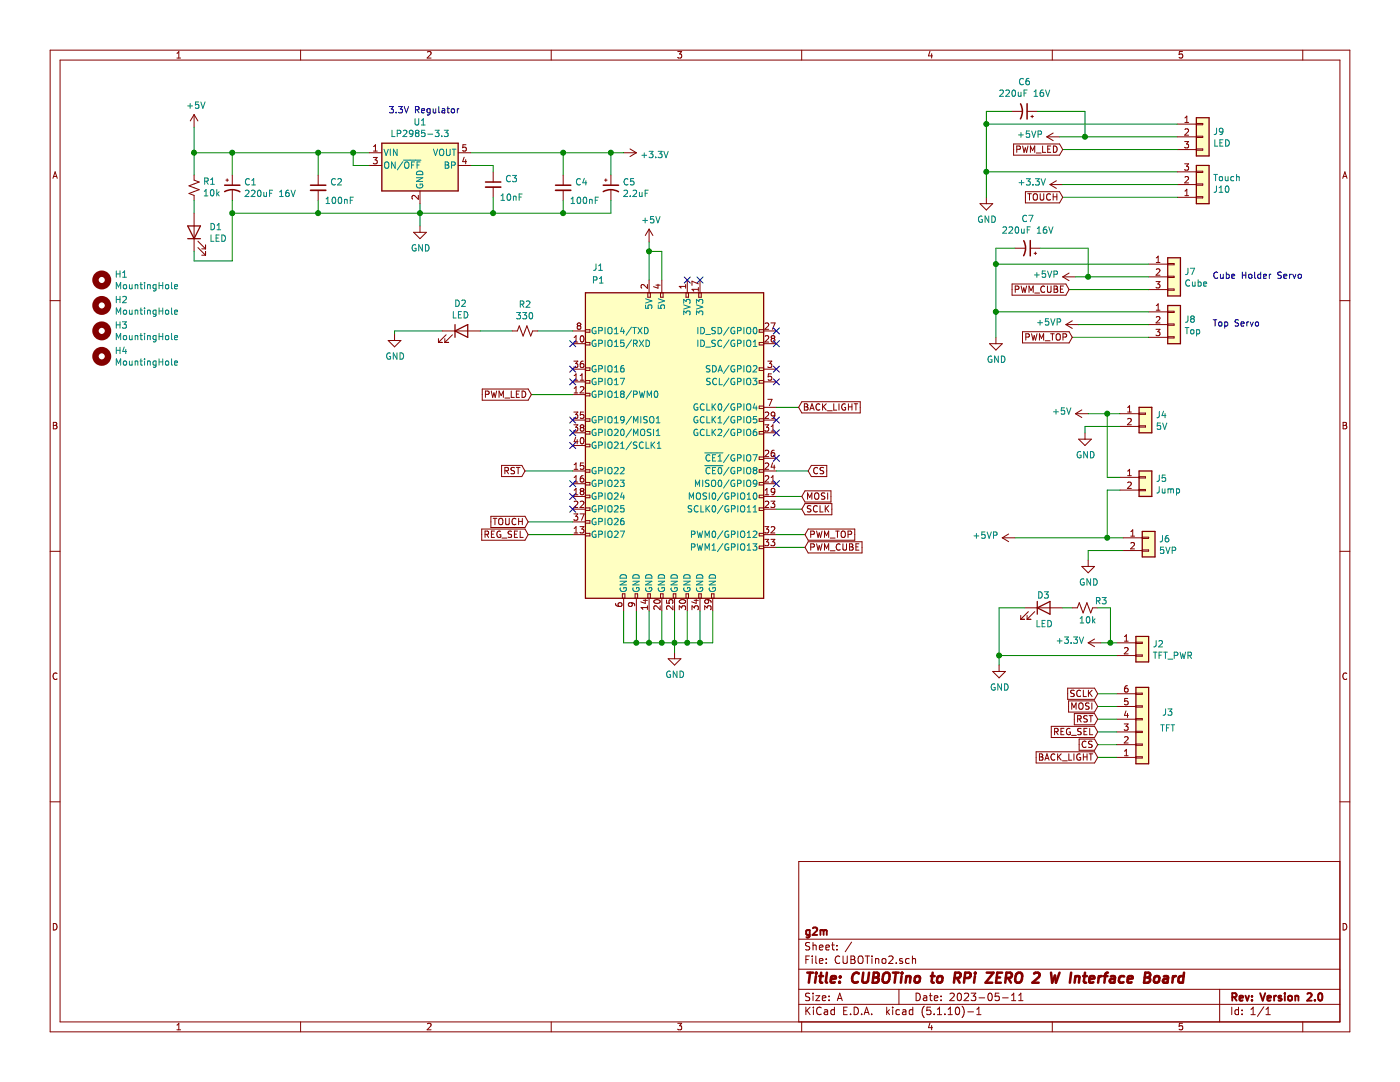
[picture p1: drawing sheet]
EESchema Schematic File Version 4
EELAYER 30 0
EELAYER END
$Descr A 11000 8500
encoding utf-8
Sheet 1 1
Title "CUBOTino to RPi ZERO 2 W Interface Board"
Date "2023-05-11"
Rev "Version 2.0"
Comp "g2m"
Comment1 ""
Comment2 ""
Comment3 ""
Comment4 ""
$EndDescr
$Comp
L Connector:Raspberry_Pi_2_3 J1
U 1 1
P 5300 3500
F 0 "J1" H 4700 4900 50  0000 C CNN
F 1 "P1" H 4700 4800 50  0000 C CNN
F 2 "Connector_PinSocket_2.54mm:PinSocket_2x20_P2.54mm_Vertical" H 5300 3500 50  0001 C CNN
F 3 "https://www.raspberrypi.org/documentation/hardware/raspberrypi/schematics/rpi_SCH_3bplus_1p0_reduced.pdf" H 5300 3500 50  0001 C CNN
	1    5300 3500
	1    0    0    -1  
$EndComp
$Comp
L Connector_Generic:Conn_01x02 J5
U 1 1
P 9000 3750
F 0 "J5" H 9080 3742 50  0000 L CNN
F 1 "Jump" H 9080 3651 50  0000 L CNN
F 2 "Connector_PinHeader_2.54mm:PinHeader_1x02_P2.54mm_Vertical" H 9000 3750 50  0001 C CNN
F 3 "~" H 9000 3750 50  0001 C CNN
	1    9000 3750
	1    0    0    -1  
$EndComp
Text GLabel 8400 2275 0    50   Input ~ 0
PWM_CUBE
Text GLabel 8425 2650 0    50   Input ~ 0
PWM_TOP
$Comp
L power:GND #PWR08
U 1 1
P 7825 2650
F 0 "#PWR08" H 7825 2400 50  0001 C CNN
F 1 "GND" H 7830 2477 50  0000 C CNN
F 2 "" H 7825 2650 50  0001 C CNN
F 3 "" H 7825 2650 50  0001 C CNN
	1    7825 2650
	1    0    0    -1  
$EndComp
Wire Wire Line
	8450 2175 8550 2175
Text Notes 9525 2200 0    50   ~ 0
Cube Holder Servo
Text Notes 9525 2575 0    50   ~ 0
Top Servo
Text GLabel 8350 1175 0    50   Input ~ 0
PWM_LED
Text GLabel 8350 1550 0    50   Input ~ 0
TOUCH
Wire Wire Line
	8325 1075 8525 1075
$Comp
L power:GND #PWR07
U 1 1
P 7750 1550
F 0 "#PWR07" H 7750 1300 50  0001 C CNN
F 1 "GND" H 7755 1377 50  0000 C CNN
F 2 "" H 7750 1550 50  0001 C CNN
F 3 "" H 7750 1550 50  0001 C CNN
	1    7750 1550
	1    0    0    -1  
$EndComp
$Comp
L power:+3.3V #PWR012
U 1 1
P 8350 1450
F 0 "#PWR012" H 8350 1300 50  0001 C CNN
F 1 "+3.3V" V 8365 1578 50  0000 L CNN
F 2 "" H 8350 1450 50  0001 C CNN
F 3 "" H 8350 1450 50  0001 C CNN
	1    8350 1450
	0    -1   -1   0   
$EndComp
$Comp
L power:GND #PWR09
U 1 1
P 7850 5225
F 0 "#PWR09" H 7850 4975 50  0001 C CNN
F 1 "GND" H 7855 5052 50  0000 C CNN
F 2 "" H 7850 5225 50  0001 C CNN
F 3 "" H 7850 5225 50  0001 C CNN
	1    7850 5225
	1    0    0    -1  
$EndComp
$Comp
L power:+3.3V #PWR018
U 1 1
P 8650 5050
F 0 "#PWR018" H 8650 4900 50  0001 C CNN
F 1 "+3.3V" V 8665 5178 50  0000 L CNN
F 2 "" H 8650 5050 50  0001 C CNN
F 3 "" H 8650 5050 50  0001 C CNN
	1    8650 5050
	0    -1   -1   0   
$EndComp
Text GLabel 8625 5450 0    50   Input ~ 0
SCLK
Text GLabel 6300 4000 2    50   Input ~ 0
SCLK
Wire Wire Line
	6100 4000 6300 4000
Wire Wire Line
	8625 5450 8775 5450
Text GLabel 6300 3900 2    50   Input ~ 0
MOSI
Wire Wire Line
	6100 3900 6300 3900
Text GLabel 8625 5550 0    50   Input ~ 0
MOSI
Text GLabel 8625 5650 0    50   Input ~ 0
RST
Text GLabel 8625 5750 0    50   Input ~ 0
REG_SEL
Text GLabel 8625 5850 0    50   Input ~ 0
CS
Text GLabel 8625 5950 0    50   Input ~ 0
BACK_LIGHT
Wire Wire Line
	8625 5550 8775 5550
Wire Wire Line
	8625 5650 8775 5650
Wire Wire Line
	8625 5750 8775 5750
Wire Wire Line
	8625 5850 8775 5850
Wire Wire Line
	8625 5950 8775 5950
Text GLabel 6275 3200 2    50   Input ~ 0
BACK_LIGHT
Wire Wire Line
	6100 3200 6275 3200
Text GLabel 6350 3700 2    50   Input ~ 0
CS
Text GLabel 4150 4200 0    50   Input ~ 0
REG_SEL
Text GLabel 4125 3700 0    50   Input ~ 0
RST
Wire Wire Line
	4125 3700 4500 3700
Wire Wire Line
	4150 4200 4500 4200
Wire Wire Line
	6100 3700 6350 3700
Text GLabel 6325 4300 2    50   Input ~ 0
PWM_CUBE
Text GLabel 6325 4200 2    50   Input ~ 0
PWM_TOP
Text GLabel 4175 3100 0    50   Input ~ 0
PWM_LED
Wire Wire Line
	4175 3100 4500 3100
$Comp
L Device:LED D2
U 1 1
P 3625 2600
F 0 "D2" H 3618 2817 50  0000 C CNN
F 1 "LED" H 3618 2726 50  0000 C CNN
F 2 "LED_SMD:LED_1206_3216Metric_Pad1.42x1.75mm_HandSolder" H 3625 2600 50  0001 C CNN
F 3 "~" H 3625 2600 50  0001 C CNN
	1    3625 2600
	1    0    0    -1  
$EndComp
$Comp
L Device:R_Small_US R2
U 1 1
P 4125 2600
F 0 "R2" V 4330 2600 50  0000 C CNN
F 1 "330" V 4239 2600 50  0000 C CNN
F 2 "Resistor_SMD:R_0805_2012Metric_Pad1.20x1.40mm_HandSolder" H 4125 2600 50  0001 C CNN
F 3 "~" H 4125 2600 50  0001 C CNN
	1    4125 2600
	0    -1   -1   0   
$EndComp
Wire Wire Line
	4500 2600 4225 2600
Wire Wire Line
	4025 2600 3775 2600
$Comp
L power:GND #PWR02
U 1 1
P 3100 2625
F 0 "#PWR02" H 3100 2375 50  0001 C CNN
F 1 "GND" H 3105 2452 50  0000 C CNN
F 2 "" H 3100 2625 50  0001 C CNN
F 3 "" H 3100 2625 50  0001 C CNN
	1    3100 2625
	1    0    0    -1  
$EndComp
Wire Wire Line
	3475 2600 3100 2600
Wire Wire Line
	3100 2600 3100 2625
$Comp
L power:GND #PWR06
U 1 1
P 5300 5125
F 0 "#PWR06" H 5300 4875 50  0001 C CNN
F 1 "GND" H 5305 4952 50  0000 C CNN
F 2 "" H 5300 5125 50  0001 C CNN
F 3 "" H 5300 5125 50  0001 C CNN
	1    5300 5125
	1    0    0    -1  
$EndComp
Wire Wire Line
	5300 4800 5300 5050
Wire Wire Line
	4900 4800 4900 5050
Wire Wire Line
	4900 5050 5000 5050
Connection ~ 5300 5050
Wire Wire Line
	5300 5050 5300 5125
$Comp
L power:+5V #PWR05
U 1 1
P 5100 1900
F 0 "#PWR05" H 5100 1750 50  0001 C CNN
F 1 "+5V" H 5115 2073 50  0000 C CNN
F 2 "" H 5100 1900 50  0001 C CNN
F 3 "" H 5100 1900 50  0001 C CNN
	1    5100 1900
	1    0    0    -1  
$EndComp
Wire Wire Line
	5100 2200 5100 1975
Wire Wire Line
	5200 2200 5200 1975
Wire Wire Line
	5200 1975 5100 1975
Connection ~ 5100 1975
Wire Wire Line
	5100 1975 5100 1900
$Comp
L power:+5V #PWR01
U 1 1
P 1525 1000
F 0 "#PWR01" H 1525 850 50  0001 C CNN
F 1 "+5V" H 1540 1173 50  0000 C CNN
F 2 "" H 1525 1000 50  0001 C CNN
F 3 "" H 1525 1000 50  0001 C CNN
	1    1525 1000
	1    0    0    -1  
$EndComp
$Comp
L power:+3.3V #PWR04
U 1 1
P 4900 1200
F 0 "#PWR04" H 4900 1050 50  0001 C CNN
F 1 "+3.3V" V 4915 1328 50  0000 L CNN
F 2 "" H 4900 1200 50  0001 C CNN
F 3 "" H 4900 1200 50  0001 C CNN
	1    4900 1200
	0    1    1    0   
$EndComp
$Comp
L power:GND #PWR03
U 1 1
P 3300 1775
F 0 "#PWR03" H 3300 1525 50  0001 C CNN
F 1 "GND" H 3305 1602 50  0000 C CNN
F 2 "" H 3300 1775 50  0001 C CNN
F 3 "" H 3300 1775 50  0001 C CNN
	1    3300 1775
	1    0    0    -1  
$EndComp
Text Notes 3050 900  0    50   ~ 0
3.3V Regulator
$Comp
L Device:CP1_Small C1
U 1 1
P 1825 1475
F 0 "C1" H 1916 1521 50  0000 L CNN
F 1 "220uF 16V" H 1916 1430 50  0000 L CNN
F 2 "Capacitor_THT:C_Radial_D5.0mm_H7.0mm_P2.00mm" H 1825 1475 50  0001 C CNN
F 3 "~" H 1825 1475 50  0001 C CNN
	1    1825 1475
	1    0    0    -1  
$EndComp
$Comp
L Device:CP1_Small C6
U 1 1
P 8050 875
F 0 "C6" V 8278 875 50  0000 C CNN
F 1 "220uF 16V" V 8187 875 50  0000 C CNN
F 2 "Capacitor_THT:C_Radial_D5.0mm_H7.0mm_P2.00mm" H 8050 875 50  0001 C CNN
F 3 "~" H 8050 875 50  0001 C CNN
	1    8050 875 
	0    1    -1   0   
$EndComp
$Comp
L Device:CP1_Small C7
U 1 1
P 8075 1950
F 0 "C7" V 8303 1950 50  0000 C CNN
F 1 "220uF 16V" V 8212 1950 50  0000 C CNN
F 2 "Capacitor_THT:C_Radial_D5.0mm_H7.0mm_P2.00mm" H 8075 1950 50  0001 C CNN
F 3 "~" H 8075 1950 50  0001 C CNN
	1    8075 1950
	0    1    -1   0   
$EndComp
Wire Wire Line
	8175 1950 8550 1950
Wire Wire Line
	8550 1950 8550 2175
Connection ~ 8550 2175
Wire Wire Line
	7975 1950 7825 1950
Wire Wire Line
	7825 1950 7825 2075
Connection ~ 7825 2075
Wire Wire Line
	7950 875  7750 875 
Wire Wire Line
	7750 875  7750 975 
Connection ~ 7750 975 
Wire Wire Line
	8150 875  8525 875 
Wire Wire Line
	8525 875  8525 1075
Connection ~ 8525 1075
$Comp
L power:+5V #PWR016
U 1 1
P 8550 3250
F 0 "#PWR016" H 8550 3100 50  0001 C CNN
F 1 "+5V" V 8565 3378 50  0000 L CNN
F 2 "" H 8550 3250 50  0001 C CNN
F 3 "" H 8550 3250 50  0001 C CNN
	1    8550 3250
	0    -1   -1   0   
$EndComp
$Comp
L power:GND #PWR015
U 1 1
P 8525 3400
F 0 "#PWR015" H 8525 3150 50  0001 C CNN
F 1 "GND" H 8530 3227 50  0000 C CNN
F 2 "" H 8525 3400 50  0001 C CNN
F 3 "" H 8525 3400 50  0001 C CNN
	1    8525 3400
	1    0    0    -1  
$EndComp
Wire Wire Line
	8800 3350 8525 3350
Wire Wire Line
	8525 3350 8525 3400
Wire Wire Line
	8800 3250 8700 3250
$Comp
L power:GND #PWR017
U 1 1
P 8550 4400
F 0 "#PWR017" H 8550 4150 50  0001 C CNN
F 1 "GND" H 8555 4227 50  0000 C CNN
F 2 "" H 8550 4400 50  0001 C CNN
F 3 "" H 8550 4400 50  0001 C CNN
	1    8550 4400
	1    0    0    -1  
$EndComp
Wire Wire Line
	8825 4325 8550 4325
Wire Wire Line
	8550 4325 8550 4400
$Comp
L power:+5VP #PWR010
U 1 1
P 7975 4225
F 0 "#PWR010" H 7975 4075 50  0001 C CNN
F 1 "+5VP" V 7990 4353 50  0000 L CNN
F 2 "" H 7975 4225 50  0001 C CNN
F 3 "" H 7975 4225 50  0001 C CNN
	1    7975 4225
	0    -1   -1   0   
$EndComp
$Comp
L power:+5VP #PWR011
U 1 1
P 8325 1075
F 0 "#PWR011" H 8325 925 50  0001 C CNN
F 1 "+5VP" V 8340 1203 50  0000 L CNN
F 2 "" H 8325 1075 50  0001 C CNN
F 3 "" H 8325 1075 50  0001 C CNN
	1    8325 1075
	0    -1   -1   0   
$EndComp
$Comp
L power:+5VP #PWR013
U 1 1
P 8450 2175
F 0 "#PWR013" H 8450 2025 50  0001 C CNN
F 1 "+5VP" V 8465 2303 50  0000 L CNN
F 2 "" H 8450 2175 50  0001 C CNN
F 3 "" H 8450 2175 50  0001 C CNN
	1    8450 2175
	0    -1   -1   0   
$EndComp
$Comp
L power:+5VP #PWR014
U 1 1
P 8475 2550
F 0 "#PWR014" H 8475 2400 50  0001 C CNN
F 1 "+5VP" V 8490 2678 50  0000 L CNN
F 2 "" H 8475 2550 50  0001 C CNN
F 3 "" H 8475 2550 50  0001 C CNN
	1    8475 2550
	0    -1   -1   0   
$EndComp
NoConn ~ 6100 2600
NoConn ~ 6100 2700
NoConn ~ 6100 2900
NoConn ~ 6100 3000
NoConn ~ 6100 3300
NoConn ~ 6100 3400
NoConn ~ 6100 3600
NoConn ~ 6100 3800
Wire Wire Line
	6100 4200 6325 4200
Wire Wire Line
	6100 4300 6325 4300
NoConn ~ 5500 2200
NoConn ~ 5400 2200
NoConn ~ 4500 2700
NoConn ~ 4500 2900
NoConn ~ 4500 3000
NoConn ~ 4500 3300
NoConn ~ 4500 3400
NoConn ~ 4500 3500
NoConn ~ 4500 3800
NoConn ~ 4500 3900
NoConn ~ 4500 4000
Text GLabel 4150 4100 0    50   Input ~ 0
TOUCH
Wire Wire Line
	4150 4100 4500 4100
$Comp
L Device:CP1_Small C5
U 1 1
P 4800 1475
F 0 "C5" H 4891 1521 50  0000 L CNN
F 1 "2.2uF" H 4891 1430 50  0000 L CNN
F 2 "Capacitor_SMD:C_1206_3216Metric_Pad1.33x1.80mm_HandSolder" H 4800 1475 50  0001 C CNN
F 3 "~" H 4800 1475 50  0001 C CNN
	1    4800 1475
	1    0    0    -1  
$EndComp
$Comp
L Device:C_Small C4
U 1 1
P 4425 1475
F 0 "C4" H 4517 1521 50  0000 L CNN
F 1 "100nF" H 4475 1375 50  0000 L CNN
F 2 "Capacitor_SMD:C_0805_2012Metric_Pad1.18x1.45mm_HandSolder" H 4425 1475 50  0001 C CNN
F 3 "~" H 4425 1475 50  0001 C CNN
	1    4425 1475
	1    0    0    -1  
$EndComp
$Comp
L Device:C_Small C2
U 1 1
P 2500 1475
F 0 "C2" H 2592 1521 50  0000 L CNN
F 1 "100nF" H 2550 1375 50  0000 L CNN
F 2 "Capacitor_SMD:C_0805_2012Metric_Pad1.18x1.45mm_HandSolder" H 2500 1475 50  0001 C CNN
F 3 "~" H 2500 1475 50  0001 C CNN
	1    2500 1475
	1    0    0    -1  
$EndComp
Wire Wire Line
	1825 1575 1825 1675
Wire Wire Line
	1825 1675 2500 1675
Wire Wire Line
	2500 1575 2500 1675
Connection ~ 2500 1675
Wire Wire Line
	4800 1575 4800 1675
Wire Wire Line
	4800 1675 4425 1675
Wire Wire Line
	4425 1575 4425 1675
Connection ~ 4425 1675
$Comp
L Connector_Generic:Conn_01x02 J4
U 1 1
P 9000 3250
F 0 "J4" H 9080 3242 50  0000 L CNN
F 1 "5V" H 9080 3151 50  0000 L CNN
F 2 "Connector_JST:JST_XH_B2B-XH-A_1x02_P2.50mm_Vertical" H 9000 3250 50  0001 C CNN
F 3 "~" H 9000 3250 50  0001 C CNN
	1    9000 3250
	1    0    0    -1  
$EndComp
$Comp
L Connector_Generic:Conn_01x02 J6
U 1 1
P 9025 4225
F 0 "J6" H 9105 4217 50  0000 L CNN
F 1 "5VP" H 9105 4126 50  0000 L CNN
F 2 "Connector_JST:JST_XH_B2B-XH-A_1x02_P2.50mm_Vertical" H 9025 4225 50  0001 C CNN
F 3 "~" H 9025 4225 50  0001 C CNN
	1    9025 4225
	1    0    0    -1  
$EndComp
Wire Wire Line
	8800 3750 8700 3750
Wire Wire Line
	8700 3750 8700 3250
Connection ~ 8700 3250
Wire Wire Line
	8700 3250 8550 3250
Wire Wire Line
	8825 4225 8700 4225
Wire Wire Line
	8700 4225 8700 3850
Wire Wire Line
	8700 3850 8800 3850
Connection ~ 8700 4225
$Comp
L Mechanical:MountingHole H1
U 1 1
P 800 2200
F 0 "H1" H 900 2246 50  0000 L CNN
F 1 "MountingHole" H 900 2155 50  0000 L CNN
F 2 "MountingHole:MountingHole_2.7mm" H 800 2200 50  0001 C CNN
F 3 "~" H 800 2200 50  0001 C CNN
	1    800  2200
	1    0    0    -1  
$EndComp
$Comp
L Mechanical:MountingHole H2
U 1 1
P 800 2400
F 0 "H2" H 900 2446 50  0000 L CNN
F 1 "MountingHole" H 900 2355 50  0000 L CNN
F 2 "MountingHole:MountingHole_2.7mm" H 800 2400 50  0001 C CNN
F 3 "~" H 800 2400 50  0001 C CNN
	1    800  2400
	1    0    0    -1  
$EndComp
$Comp
L Mechanical:MountingHole H3
U 1 1
P 800 2600
F 0 "H3" H 900 2646 50  0000 L CNN
F 1 "MountingHole" H 900 2555 50  0000 L CNN
F 2 "MountingHole:MountingHole_2.7mm" H 800 2600 50  0001 C CNN
F 3 "~" H 800 2600 50  0001 C CNN
	1    800  2600
	1    0    0    -1  
$EndComp
$Comp
L Mechanical:MountingHole H4
U 1 1
P 800 2800
F 0 "H4" H 900 2846 50  0000 L CNN
F 1 "MountingHole" H 900 2755 50  0000 L CNN
F 2 "MountingHole:MountingHole_2.7mm" H 800 2800 50  0001 C CNN
F 3 "~" H 800 2800 50  0001 C CNN
	1    800  2800
	1    0    0    -1  
$EndComp
Wire Wire Line
	5600 4800 5600 5050
Wire Wire Line
	5600 5050 5500 5050
Wire Wire Line
	5000 4800 5000 5050
Connection ~ 5000 5050
Wire Wire Line
	5000 5050 5100 5050
$Comp
L Device:LED D1
U 1 1
P 1525 1825
F 0 "D1" V 1564 1707 50  0000 R CNN
F 1 "LED" V 1473 1707 50  0000 R CNN
F 2 "LED_SMD:LED_0805_2012Metric_Pad1.15x1.40mm_HandSolder" H 1525 1825 50  0001 C CNN
F 3 "~" H 1525 1825 50  0001 C CNN
	1    1525 1825
	0    -1   -1   0   
$EndComp
$Comp
L Device:LED D3
U 1 1
P 8200 4775
F 0 "D3" H 8250 4875 50  0000 R CNN
F 1 "LED" H 8275 4650 50  0000 R CNN
F 2 "LED_SMD:LED_0805_2012Metric_Pad1.15x1.40mm_HandSolder" H 8200 4775 50  0001 C CNN
F 3 "~" H 8200 4775 50  0001 C CNN
	1    8200 4775
	1    0    0    -1  
$EndComp
$Comp
L Device:R_Small_US R1
U 1 1
P 1525 1475
F 0 "R1" H 1457 1429 50  0000 R CNN
F 1 "10k" H 1457 1520 50  0000 R CNN
F 2 "Resistor_SMD:R_0805_2012Metric_Pad1.20x1.40mm_HandSolder" H 1525 1475 50  0001 C CNN
F 3 "~" H 1525 1475 50  0001 C CNN
	1    1525 1475
	-1   0    0    1   
$EndComp
Wire Wire Line
	1525 1575 1525 1675
$Comp
L Device:R_Small_US R3
U 1 1
P 8525 4775
F 0 "R3" V 8575 4700 50  0000 R CNN
F 1 "10k" V 8425 4825 50  0000 R CNN
F 2 "Resistor_SMD:R_0805_2012Metric_Pad1.20x1.40mm_HandSolder" H 8525 4775 50  0001 C CNN
F 3 "~" H 8525 4775 50  0001 C CNN
	1    8525 4775
	0    -1   -1   0   
$EndComp
Wire Wire Line
	1525 1975 1525 2050
Wire Wire Line
	1525 2050 1825 2050
Wire Wire Line
	1825 2050 1825 1675
Connection ~ 1825 1675
$Comp
L Regulator_Linear:LP2985-3.3 U1
U 1 1
P 3300 1300
F 0 "U1" H 3300 1642 50  0000 C CNN
F 1 "LP2985-3.3" H 3300 1551 50  0000 C CNN
F 2 "Package_TO_SOT_SMD:SOT-23-5" H 3300 1625 50  0001 C CNN
F 3 "http://www.ti.com/lit/ds/symlink/lp2985.pdf" H 3300 1300 50  0001 C CNN
	1    3300 1300
	1    0    0    -1  
$EndComp
Wire Wire Line
	3300 1600 3300 1675
Wire Wire Line
	2500 1675 3300 1675
Connection ~ 3300 1675
Wire Wire Line
	3300 1675 3300 1775
Wire Wire Line
	2775 1200 2775 1300
Wire Wire Line
	2775 1300 2900 1300
Connection ~ 2775 1200
Wire Wire Line
	2775 1200 2900 1200
Wire Wire Line
	3700 1200 4425 1200
Wire Wire Line
	4800 1200 4800 1375
Connection ~ 4800 1200
Wire Wire Line
	4800 1200 4900 1200
Wire Wire Line
	4425 1200 4425 1375
Connection ~ 4425 1200
Wire Wire Line
	4425 1200 4800 1200
Wire Wire Line
	3300 1675 3875 1675
$Comp
L Device:C_Small C3
U 1 1
P 3875 1450
F 0 "C3" H 3967 1496 50  0000 L CNN
F 1 "10nF" H 3925 1350 50  0000 L CNN
F 2 "Capacitor_SMD:C_0805_2012Metric_Pad1.18x1.45mm_HandSolder" H 3875 1450 50  0001 C CNN
F 3 "~" H 3875 1450 50  0001 C CNN
	1    3875 1450
	1    0    0    -1  
$EndComp
Wire Wire Line
	3875 1350 3875 1300
Wire Wire Line
	3875 1300 3700 1300
Wire Wire Line
	3875 1550 3875 1675
Connection ~ 3875 1675
Wire Wire Line
	3875 1675 4425 1675
Wire Wire Line
	1525 1000 1525 1200
Wire Wire Line
	1525 1200 1825 1200
Connection ~ 1525 1200
Wire Wire Line
	1525 1200 1525 1375
Wire Wire Line
	1825 1200 1825 1375
Connection ~ 1825 1200
Wire Wire Line
	1825 1200 2500 1200
Wire Wire Line
	2500 1200 2500 1375
Connection ~ 2500 1200
Wire Wire Line
	2500 1200 2775 1200
$Comp
L Connector_Generic:Conn_01x03 J9
U 1 1
P 9450 1075
F 0 "J9" H 9530 1117 50  0000 L CNN
F 1 "LED" H 9530 1026 50  0000 L CNN
F 2 "Connector_JST:JST_XH_B3B-XH-A_1x03_P2.50mm_Vertical" H 9450 1075 50  0001 C CNN
F 3 "~" H 9450 1075 50  0001 C CNN
	1    9450 1075
	1    0    0    -1  
$EndComp
$Comp
L Connector_Generic:Conn_01x03 J10
U 1 1
P 9450 1450
F 0 "J10" H 9530 1492 50  0000 L CNN
F 1 "Touch" H 9530 1401 50  0000 L CNN
F 2 "Connector_JST:JST_XH_B3B-XH-A_1x03_P2.50mm_Vertical" H 9450 1450 50  0001 C CNN
F 3 "~" H 9450 1450 50  0001 C CNN
	1    9450 1450
	1    0    0    1   
$EndComp
Wire Wire Line
	7750 975  9250 975 
Wire Wire Line
	8525 1075 9250 1075
Wire Wire Line
	8350 1175 9250 1175
Wire Wire Line
	8350 1550 9250 1550
Wire Wire Line
	8350 1450 9250 1450
$Comp
L Connector_Generic:Conn_01x03 J7
U 1 1
P 9225 2175
F 0 "J7" H 9305 2217 50  0000 L CNN
F 1 "Cube" H 9305 2126 50  0000 L CNN
F 2 "Connector_PinHeader_2.54mm:PinHeader_1x03_P2.54mm_Horizontal" H 9225 2175 50  0001 C CNN
F 3 "~" H 9225 2175 50  0001 C CNN
	1    9225 2175
	1    0    0    -1  
$EndComp
$Comp
L Connector_Generic:Conn_01x03 J8
U 1 1
P 9225 2550
F 0 "J8" H 9305 2592 50  0000 L CNN
F 1 "Top" H 9305 2501 50  0000 L CNN
F 2 "Connector_PinHeader_2.54mm:PinHeader_1x03_P2.54mm_Horizontal" H 9225 2550 50  0001 C CNN
F 3 "~" H 9225 2550 50  0001 C CNN
	1    9225 2550
	1    0    0    -1  
$EndComp
Wire Wire Line
	7825 2075 9025 2075
Wire Wire Line
	8550 2175 9025 2175
Wire Wire Line
	8400 2275 9025 2275
Wire Wire Line
	8475 2550 9025 2550
Wire Wire Line
	8425 2650 9025 2650
Wire Wire Line
	7825 2075 7825 2450
Wire Wire Line
	9025 2450 7825 2450
Connection ~ 7825 2450
Wire Wire Line
	7825 2450 7825 2650
Wire Wire Line
	7750 975  7750 1350
Wire Wire Line
	7750 1350 9250 1350
Connection ~ 7750 1350
Wire Wire Line
	7750 1350 7750 1550
Wire Wire Line
	5500 4800 5500 5050
Connection ~ 5500 5050
Wire Wire Line
	5500 5050 5400 5050
Wire Wire Line
	5400 4800 5400 5050
Connection ~ 5400 5050
Wire Wire Line
	5400 5050 5300 5050
Wire Wire Line
	5200 4800 5200 5050
Connection ~ 5200 5050
Wire Wire Line
	5200 5050 5300 5050
Wire Wire Line
	5100 4800 5100 5050
Connection ~ 5100 5050
Wire Wire Line
	5100 5050 5200 5050
$Comp
L Connector_Generic:Conn_01x06 J3
U 1 1
P 8975 5750
F 0 "J3" H 9175 5600 50  0000 C CNN
F 1 "TFT" H 9175 5725 50  0000 C CNN
F 2 "Connector_JST:JST_XH_B6B-XH-A_1x06_P2.50mm_Vertical" H 8975 5750 50  0001 C CNN
F 3 "~" H 8975 5750 50  0001 C CNN
	1    8975 5750
	1    0    0    1   
$EndComp
$Comp
L Connector_Generic:Conn_01x02 J2
U 1 1
P 8975 5050
F 0 "J2" H 9055 5042 50  0000 L CNN
F 1 "TFT_PWR" H 9055 4951 50  0000 L CNN
F 2 "Connector_JST:JST_XH_B2B-XH-A_1x02_P2.50mm_Vertical" H 8975 5050 50  0001 C CNN
F 3 "~" H 8975 5050 50  0001 C CNN
	1    8975 5050
	1    0    0    -1  
$EndComp
Wire Wire Line
	8650 5050 8725 5050
Wire Wire Line
	8050 4775 7850 4775
Wire Wire Line
	7850 4775 7850 5150
Wire Wire Line
	8350 4775 8425 4775
Wire Wire Line
	8625 4775 8725 4775
Wire Wire Line
	8725 4775 8725 5050
Connection ~ 8725 5050
Wire Wire Line
	8725 5050 8775 5050
Wire Wire Line
	8775 5150 7850 5150
Connection ~ 7850 5150
Wire Wire Line
	7850 5150 7850 5225
Wire Wire Line
	7975 4225 8700 4225
$EndSCHEMATC
